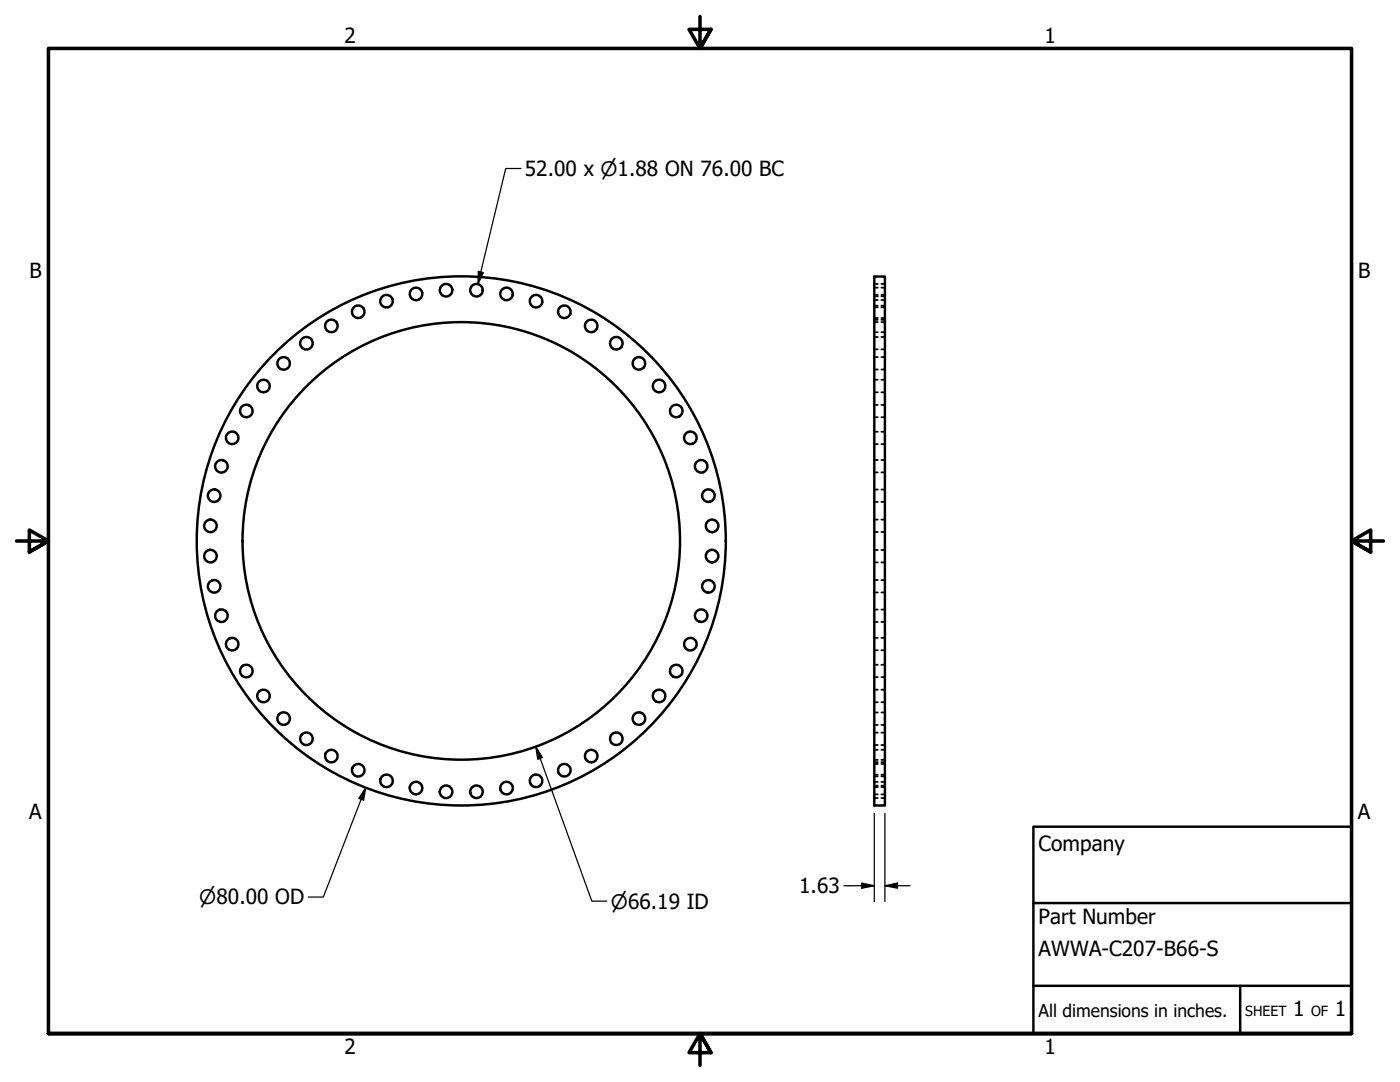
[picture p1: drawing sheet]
<svg xmlns="http://www.w3.org/2000/svg" width="279mm" height="216mm" viewBox="0 0 279 216" stroke-linecap="round" stroke-linejoin="round" font-family="sans-serif">
<!-- layer: Visible (ANSI) -->
<g fill="none" stroke="#000" stroke-width=".49">
<path d="M174.5 55.2h2.1v105.5h-2.1z"/>
<circle cx="83" cy="58.6" r="1.25"/>
<circle cx="89" cy="57.9" r="1.25"/>
<circle cx="95.1" cy="57.9" r="1.25"/>
<circle cx="101.1" cy="58.6" r="1.25"/>
<circle cx="52.6" cy="77" r="1.25"/>
<circle cx="56.6" cy="72.5" r="1.25"/>
<circle cx="61.2" cy="68.5" r="1.25"/>
<circle cx="66.1" cy="65" r="1.25"/>
<circle cx="71.5" cy="62.2" r="1.25"/>
<circle cx="77.1" cy="60.1" r="1.25"/>
<circle cx="107" cy="60.1" r="1.25"/>
<circle cx="112.6" cy="62.2" r="1.25"/>
<circle cx="118" cy="65" r="1.25"/>
<circle cx="123" cy="68.5" r="1.25"/>
<circle cx="127.5" cy="72.5" r="1.25"/>
<circle cx="131.5" cy="77" r="1.25"/>
<circle cx="42.7" cy="98.9" r="1.25"/>
<circle cx="44.2" cy="93" r="1.25"/>
<circle cx="46.3" cy="87.4" r="1.25"/>
<circle cx="49.2" cy="82" r="1.25"/>
<circle cx="135" cy="82" r="1.25"/>
<circle cx="137.8" cy="87.4" r="1.25"/>
<circle cx="139.9" cy="93" r="1.25"/>
<circle cx="141.4" cy="98.9" r="1.25"/>
<circle cx="42" cy="104.9" r="1.25"/>
<circle cx="42" cy="111" r="1.25"/>
<circle cx="42.7" cy="117" r="1.25"/>
<circle cx="92.1" cy="107.9" r="52.8"/>
<circle cx="92.1" cy="107.9" r="43.7"/>
<circle cx="141.4" cy="117" r="1.25"/>
<circle cx="142.1" cy="104.9" r="1.25"/>
<circle cx="142.1" cy="111" r="1.25"/>
<circle cx="44.2" cy="122.9" r="1.25"/>
<circle cx="46.3" cy="128.5" r="1.25"/>
<circle cx="49.2" cy="133.9" r="1.25"/>
<circle cx="52.6" cy="138.9" r="1.25"/>
<circle cx="131.5" cy="138.9" r="1.25"/>
<circle cx="135" cy="133.9" r="1.25"/>
<circle cx="137.8" cy="128.5" r="1.25"/>
<circle cx="139.9" cy="122.9" r="1.25"/>
<circle cx="56.6" cy="143.4" r="1.25"/>
<circle cx="61.2" cy="147.4" r="1.25"/>
<circle cx="66.1" cy="150.9" r="1.25"/>
<circle cx="71.5" cy="153.7" r="1.25"/>
<circle cx="77.1" cy="155.8" r="1.25"/>
<circle cx="83" cy="157.3" r="1.25"/>
<circle cx="89" cy="158" r="1.25"/>
<circle cx="95.1" cy="158" r="1.25"/>
<circle cx="101.1" cy="157.3" r="1.25"/>
<circle cx="107" cy="155.8" r="1.25"/>
<circle cx="112.6" cy="153.7" r="1.25"/>
<circle cx="118" cy="150.9" r="1.25"/>
<circle cx="123" cy="147.4" r="1.25"/>
<circle cx="127.5" cy="143.4" r="1.25"/>
</g>
<!-- layer: Hidden (ANSI) -->
<g fill="none" stroke="#000" stroke-width=".35">
<path d="M174.5 59.9h.7M174.5 57.4h.7M174.5 58.8h.7M174.5 59.1h.7M174.5 56.7h.7M175.9 59.9h.7M175.9 57.4h.7M175.9 58.8h.7M175.9 59.1h.7M175.9 56.7h.7M174.5 64.3h.7M174.5 61.3h.7"/>
<path d="M174.5 63.5h.7M174.5 61h.7M174.5 66.3h.7M174.5 63.8h.7M174.5 69.7h.7M174.5 67.2h.7M174.5 73.7h.7M174.5 71.3h.7M174.5 78.3h.7M174.5 75.8h.7M175.9 64.3h.7M175.9 61.3h.7"/>
<path d="M175.9 63.5h.7M175.9 61h.7M175.9 66.3h.7M175.9 63.8h.7M175.9 69.7h.7M175.9 67.2h.7M175.9 73.7h.7M175.9 71.3h.7M175.9 78.3h.7M175.9 75.8h.7M174.5 83.3h.7M174.5 80.8h.7"/>
<path d="M174.5 88.6h.7M174.5 86.1h.7M174.5 94.3h.7M174.5 91.8h.7M174.5 97.7h.7M175.9 83.3h.7M175.9 80.8h.7M175.9 88.6h.7M175.9 86.1h.7M175.9 94.3h.7M175.9 91.8h.7M175.9 97.7h.7"/>
<path d="M174.5 100.2h.7M174.5 106.2h.7M174.5 103.7h.7M174.5 112.2h.7M174.5 109.7h.7M174.5 118.2h.7M174.5 115.7h.7M175.9 100.2h.7M175.9 106.2h.7M175.9 103.7h.7M175.9 112.2h.7M175.9 109.7h.7"/>
<path d="M175.9 118.2h.7M175.9 115.7h.7M174.5 124.1h.7M174.5 121.6h.7M174.5 129.8h.7M174.5 127.3h.7M174.5 135.1h.7M174.5 132.6h.7M174.5 137.6h.7M175.9 124.1h.7M175.9 121.6h.7M175.9 129.8h.7"/>
<path d="M175.9 127.3h.7M175.9 135.1h.7M175.9 132.6h.7M175.9 137.6h.7M174.5 151.6h.7M174.5 140.1h.7M174.5 144.6h.7M174.5 142.2h.7M174.5 148.7h.7M174.5 146.2h.7M174.5 152.1h.7M174.5 149.6h.7"/>
<path d="M174.5 154.9h.7M174.5 152.4h.7M174.5 157.1h.7M174.5 154.6h.7M174.5 158.5h.7M174.5 156h.7M174.5 159.2h.7M174.5 156.8h.7M175.9 151.6h.7M175.9 140.1h.7M175.9 144.6h.7M175.9 142.2h.7"/>
<path d="M175.9 148.7h.7M175.9 146.2h.7M175.9 152.1h.7M175.9 149.6h.7M175.9 154.9h.7M175.9 152.4h.7M175.9 157.1h.7M175.9 154.6h.7M175.9 158.5h.7M175.9 156h.7M175.9 159.2h.7M175.9 156.8h.7"/>
</g>
<!-- layer: Border (ANSI) -->
<path d="M139.7 3.3v6.4l-2.2-3.8h4.4l-2.2 3.8 2.2-3.8M3.3 107.9h6.4l-3.8-2.1v4.3l3.8-2.2-3.8 2.2M276.1 107.9h-6.4l3.8-2.1v4.3l-3.8-2.2 3.8 2.2M9.7 206.2v-196.5h260v196.5h-260h260M141.9 210l-2.2-3.8 2.2 3.8h-4.4l2.2-3.8v6.4" fill="none" stroke="#000" stroke-width=".71"/>
<!-- layer: Title (ANSI) -->
<path d="M206.2 165h63.5v41.2h-63.5zM206.2 196.7h63.5M206.2 180.2h63.5M247.5 196.7v9.5" fill="none" stroke="#000" stroke-width=".49"/>
<!-- layer: Dimension (ANSI) -->
<path d="M104 33.6h-3.1l-5.5 23.1M95.5 54.2l.9 .2-1 2.3zM73 157.2l-.4 2.5-1-.4zM73 157.2l-8.5 21.8h-3M106.9 149l1.4 2.2-1 .3zM106.9 149l11.2 30.8h3M168.4 176.7h6.1M172 176.2l2.5 .5-2.5 .5zM174.5 162.3v17.6M176.6 176.7l2.5-.5v1zM176.6 176.7h5M176.6 162.3v17.6" fill="none" stroke="#000" stroke-width=".25"/>
<g fill="#000">
<path d="M95.5 54.2l.9 .2-1 2.3z" fill-rule="evenodd"/>
<path d="M73 157.2l-.4 2.5-1-.4z" fill-rule="evenodd"/>
<path d="M106.9 149l1.4 2.2-1 .3z" fill-rule="evenodd"/>
<path d="M172 176.2l2.5 .5-2.5 .5z" fill-rule="evenodd"/>
<path d="M176.6 176.7l2.5-.5v1z" fill-rule="evenodd"/>
</g>
<g font-size="4.2">
<text x="68.7" y="8.6">2</text>
<text x="208.4" y="8.6">1</text>
<text x="104.7" y="35.1">52.00 x ⌀1.88 ON 76.00 BC</text>
<text x="5.9" y="55.5">B</text>
<text x="271" y="55.5">B</text>
<text x="5.8" y="163.4">A</text>
<text x="271" y="163.4">A</text>
<text x="207.3" y="169.8">Company</text>
<text x="159.5" y="178.3">1.63</text>
<text x="207.3" y="184.4">Part Number</text>
<text x="207.3" y="190.7">AWWA-C207-B66-S</text>
<text x="258.1" y="202.8">1</text>
<text x="266.4" y="202.8">1</text>
<text x="68.7" y="210.3">2</text>
<text x="208.4" y="210.3">1</text>
</g>
<g font-size="4">
<text x="39.8" y="180.5">⌀80.00 OD</text>
<text x="121.9" y="181.3">⌀66.19 ID</text>
</g>
<text font-size="3.5" x="207.3" y="202.9">All dimensions in inches.</text>
<g font-size="2.8">
<text x="248.5" y="202.8">SHEET</text>
<text x="261.7" y="202.8">OF</text>
</g>
</svg>
